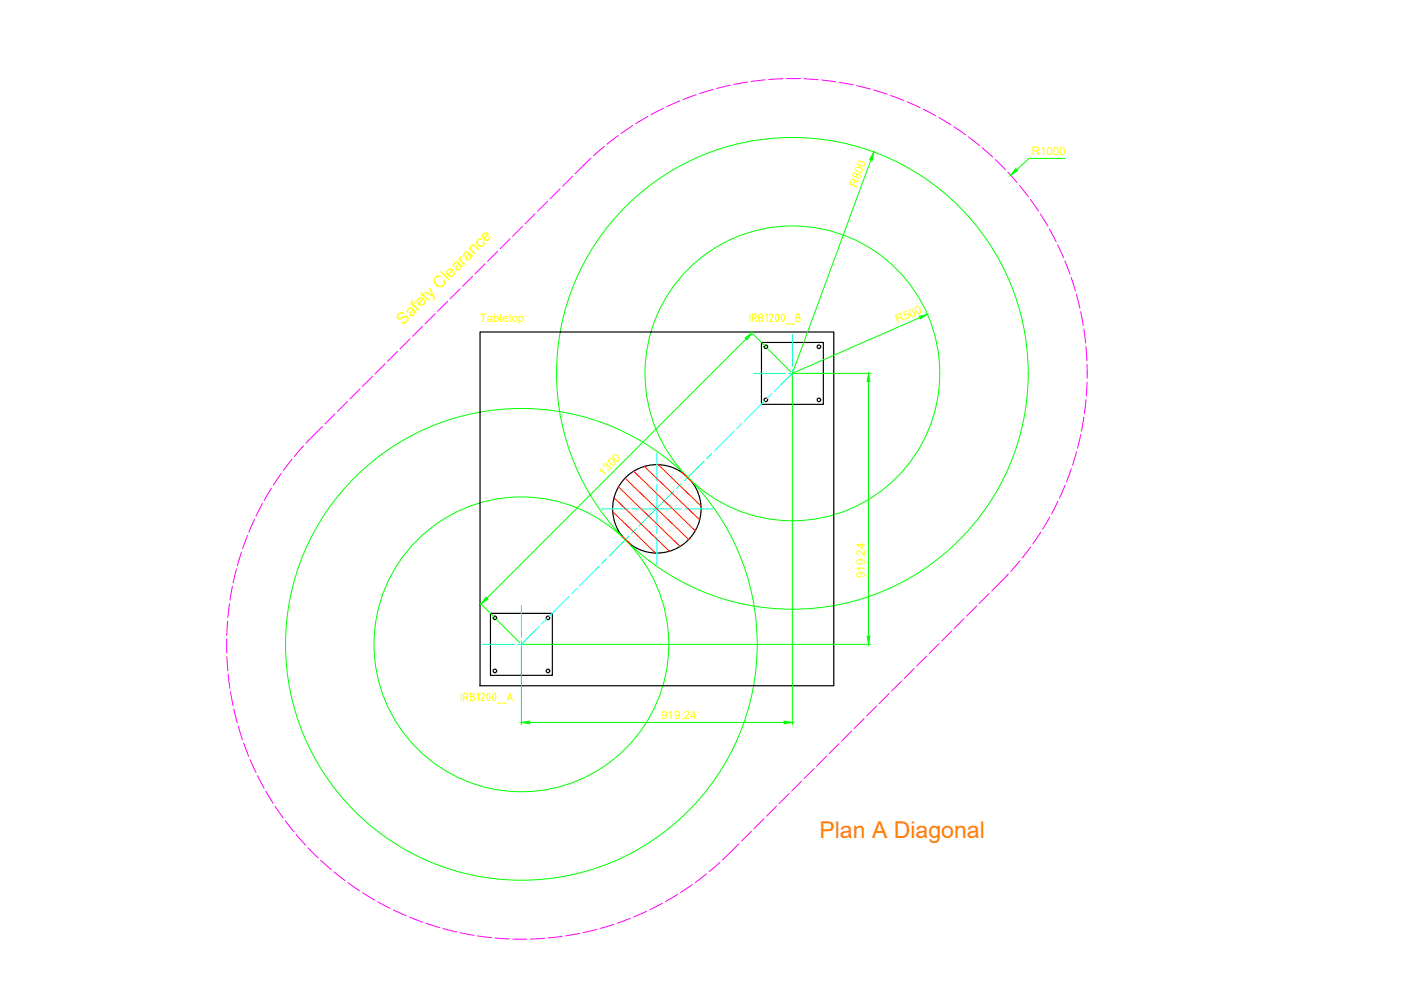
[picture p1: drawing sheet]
<svg xmlns="http://www.w3.org/2000/svg" width="594mm" height="420mm" viewBox="0 0 594 420" stroke-linecap="round" stroke-linejoin="round" font-family="sans-serif">
<!-- layer: AM_0 -->
<g fill="none" stroke="#000" stroke-width=".51">
<path d="M203.6 140.8h150v149.9h-150zM322.9 145.2h26.2v26.2h-26.2zM208 260.1h26.2v26.2h-26.2z"/>
<circle cx="324.7" cy="147" r=".75"/>
<circle cx="347.2" cy="147" r=".75"/>
<circle cx="324.7" cy="169.5" r=".75"/>
<circle cx="347.2" cy="169.5" r=".75"/>
<circle cx="278.5" cy="215.7" r="18.7"/>
<circle cx="209.8" cy="261.9" r=".75"/>
<circle cx="232.3" cy="261.9" r=".75"/>
<circle cx="209.8" cy="284.4" r=".75"/>
<circle cx="232.3" cy="284.4" r=".75"/>
</g>
<!-- layer: AM_7 -->
<g fill="none" stroke="#0ff" stroke-width=".42">
<path d="M319.5 158.3h13.5M334.5 158.3h3M336 141.8v13.5M336 156.8v3M336 158.3l-7.6 7.6M339 158.3h13.5M314.6 179.6l-2.2 2.1M324.1 170.1l-8.5 8.5M327.3 166.9l-2.1 2.2M336 161.3v13.5M278.5 192.1v11.7M298.6 195.5l-8.5 8.4"/>
<path d="M301.8 192.3l-2.2 2.1M311.4 182.8l-8.6 8.5M254.9 215.8h11.7M268 215.8h3.1M272.6 215.8h12M278.5 205.3v3M278.5 209.8v12M278.5 215.4l-7.5 7.6M285.8 208.2l-7.6 7.6M286.1 215.8h3M289 205l-2.1 2.1M290.5 215.8h11.8"/>
<path d="M257.2 236.9l-2.1 2.1M266.7 227.3l-8.4 8.5M269.9 224.1l-2.1 2.1M278.5 223.2v3.1M278.5 227.8v11.7M221.1 256.7v13.5M241.4 252.8l-8.5 8.5M244.6 249.6l-2.2 2.1M254.1 240l-8.5 8.5M204.6 273.2h13.5M219.6 273.2h3M221.1 271.7v3"/>
<path d="M221.1 276.2v13.6M224.1 273.2h13.5M228.7 265.6l-7.6 7.6M231.9 262.4l-2.2 2.1"/>
</g>
<!-- layer: AM_4 -->
<g fill="none" stroke="#0f0" stroke-width=".42">
<circle cx="336" cy="158.3" r="100"/>
<circle cx="336" cy="158.3" r="62.5"/>
<circle cx="221.1" cy="273.2" r="100"/>
<circle cx="221.1" cy="273.2" r="62.5"/>
</g>
<!-- layer: AM_3 -->
<g fill="none" stroke="#f0f" stroke-width=".42">
<path d="M302.4 37.9l-5.8 1.8M309.7 36.1l-5.9 1.4M317 34.8l-5.9 1M324.5 33.8l-6 .7M332 33.4l-6 .3M333.5 33.3l6 .1M341 33.4l6 .4M348.5 33.9l5.9 .8M355.9 34.9l5.9 1.1M363.3 36.3l5.8 1.5M370.5 38.2l5.8 1.8M262.1 57.5l-4.7 3.6"/>
<path d="M268.3 53.2l-5 3.4M274.7 49.4l-5.1 3M281.4 45.9l-5.4 2.7M288.2 42.8l-5.5 2.4M295.2 40.2l-5.6 2M377.6 40.5l5.7 2.1M384.7 43.2l5.4 2.4M391.5 46.3l5.3 2.8M398.1 49.8l5.1 3.1M404.5 53.7l4.9 3.5M410.6 58l4.7 3.7M242.8 74.7l-4.2 4.3"/>
<path d="M247.9 69.6l-4 4.1M250.6 67.1l-3.3 3.1M256.2 62.1l-4.5 3.9M416.5 62.7l4.5 4M422.1 67.7l4.3 4.2M427.4 73l4 4.5M432.3 78.6l3.7 4.8M221.6 95.9l-4.2 4.3M226.9 90.6l-4.2 4.3M232.2 85.3l-4.2 4.3M237.5 80l-4.2 4.3M436.9 84.6l3.4 4.9"/>
<path d="M441.2 90.7l3.1 5.2M445 97.2l2.8 5.3M200.4 117.2l-4.3 4.2M205.7 111.8l-4.2 4.3M211 106.6l-4.3 4.2M216.3 101.2l-4.2 4.3M448.5 103.8l2.5 5.5M451.6 110.7l2.1 5.6M454.2 117.7l1.8 5.7M179.2 138.4l-4.3 4.2M184.5 133.1l-4.3 4.2M189.8 127.8l-4.3 4.2"/>
<path d="M195.1 122.4l-4.3 4.3M456.4 124.8l1.5 5.9M458.2 132.1l1.2 5.9M459.6 139.5l.7 6M158 159.6l-4.3 4.2M163.3 154.3l-4.3 4.2M168.6 149l-4.3 4.2M173.9 143.7l-4.3 4.2M460.5 146.9l.4 6M460.9 154.4l.1 6M142 175.5l-4.2 4.2M147.4 170.2l-4.3 4.2"/>
<path d="M152.7 164.9l-4.3 4.2M459.6 176.8l-1 6M460.5 169.4l-.7 6M461 161.9l-.4 6M123.8 194.8l-3.7 4.7M128.7 189.1l-4 4.5M136.8 180.8l-7.1 7.2M454.3 198.7l-2.1 5.6M456.5 191.5l-1.7 5.8M458.3 184.2l-1.4 5.9M111.3 213.4l-2.7 5.4M115.1 207l-3.1 5.1"/>
<path d="M119.3 200.7l-3.4 5M445.1 219.2l-3 5.2M448.6 212.6l-2.7 5.3M451.7 205.7l-2.4 5.5M102.4 234.1l-1.7 5.7M105 227l-2.1 5.6M107.9 220.1l-2.4 5.5M432.5 237.8l-3.9 4.5M437.1 231.8l-3.7 4.8M441.3 225.6l-3.3 5M97.3 255.9l-.7 6M98.6 248.5l-1.1 6"/>
<path d="M100.3 241.2l-1.4 5.9M414.1 256.9l-4.2 4.3M419.5 251.6l-4.3 4.3M427.6 243.4l-7.1 7.2M96.1 270.9l.1 6M96.2 278.4l.4 6M96.5 263.4l-.3 6M392.9 278.2l-4.2 4.2M398.2 272.9l-4.2 4.2M403.5 267.5l-4.2 4.3M408.8 262.3l-4.2 4.2M96.7 285.9l.8 5.9"/>
<path d="M97.7 293.3l1.1 5.9M371.7 299.4l-4.2 4.2M377 294.1l-4.2 4.2M382.3 288.8l-4.2 4.2M387.6 283.5l-4.2 4.2M99.2 300.7l1.4 5.8M101 307.9l1.8 5.7M103.3 315.1l2.2 5.6M355.8 315.3l-4.2 4.2M361.1 310l-4.2 4.2M366.4 304.7l-4.2 4.2M106 322.1l2.5 5.4"/>
<path d="M109.2 328.9l2.8 5.3M112.7 335.5l3.1 5.1M334.6 336.5l-4.2 4.2M339.9 331.2l-4.2 4.2M345.2 325.9l-4.2 4.2M350.5 320.6l-4.2 4.2M116.6 341.8l3.5 5M121 348l3.7 4.7M125.6 353.9l4 4.5M130.6 359.5l4.3 4.2M313.4 357.7l-7 6.9M318.7 352.4l-4.3 4.2"/>
<path d="M324 347.1l-4.3 4.2M329.3 341.8l-4.3 4.2M136 364.7l4.5 4M141.6 369.7l4.7 3.7M147.5 374.2l5 3.5M153.7 378.5l5.1 3.1M287.4 379.2l-5.2 3M293.6 375l-5 3.4M299.6 370.5l-4.8 3.7M305.3 365.6l-4.6 3.9M160.2 382.3l5.3 2.8M166.8 385.8l5.5 2.5"/>
<path d="M173.7 388.8l5.6 2.2M180.7 391.5l5.7 1.8M187.8 393.7l5.9 1.4M195.1 395.5l5.9 1.1M202.5 396.8l6 .8M209.9 397.7l6 .4M217.4 398.1l6 .1M230.9 397.8l-6 .3M238.4 397l-6 .7M245.8 395.7l-5.9 1.1M253.1 394l-5.9 1.4M260.3 391.9l-5.8 1.7"/>
<path d="M267.3 389.3l-5.6 2.1M274.2 386.4l-5.5 2.4M280.9 383l-5.4 2.7"/>
</g>
<!-- layer: AM_8 -->
<path d="M268.7 199.8l26.1 25.2M273.3 197.8l23.4 22.6M279.1 197l18.2 17.5M259.9 217l18.1 17.5M260.4 211.1l23.5 22.6M262.3 206.5l26.1 25.2M265.1 202.7l27 26.1M289.2 200.3l4.4 4.3M263.5 226.9l4.4 4.3" fill="none" stroke="#f00" stroke-width=".42"/>
<!-- layer: AM_5 -->
<path d="M369.3 67.7l-33.3 90.6 54.1-23.7M451.7 67.2h-15.3l-5.3 4.7M316.4 143.7l-109.9 109.9M318.2 140.5l17.1 17.1M336 159.3v148M337 158.3h32.3M368.3 161.8v107.9M203.3 255.4l17.1 17.1M221.1 274.2v33.1M222.1 273.2h147.2M224.6 306.3h107.9" fill="none" stroke="#0f0" stroke-width=".42"/>
<g fill="#0f0" stroke="#0f0" stroke-width=".42">
<path d="M332.5 305.7l3.5 .6-3.5 .6z"/>
<path d="M221.1 306.3l3.5-.6v1.2z"/>
<path d="M368.3 158.3l.6 3.5h-1.2z"/>
<path d="M367.7 269.7h1.2l-.6 3.5z"/>
<path d="M206 253.2l.9 .8-2.9 2.1z"/>
<path d="M316 143.2l2.9-2-2.1 2.9z"/>
<path d="M389.8 134.1l3.4-.9-2.9 2z"/>
<path d="M370.5 64.5l-.6 3.4-1.1-.4z"/>
<path d="M430.7 71.5l.8 .9-3 1.9z"/>
</g>
<!-- layer: AM_6 -->
<g fill="none" stroke="#ff0" stroke-width=".42">
<path d="M318 133.2v3.1M319 134.9h.9M319.9 133.2a.88 .88 0 0 1 .9 .8 .88 .88 0 0 1-.9 .9M319.9 133.2h-.9v3.1M320.1 134.9l.7 1.4M321.8 133.2h.9a.7 .7 0 0 1 .7 .7 .7 .7 0 0 1-.7 .7 .87 .87 0 0 1 .9 .8 .87 .87 0 0 1-.9 .9h-.9zM321.8 134.6h.9M324.6 133.9l.7-.7v3.1M326.3 133.7a.71 .71 0 0 1 1-.5 .71 .71 0 0 1 .4 1l-1.3 2.1h1.4M329.2 133.3l.1-.1a1.78 1.78 0 0 1 .6 2.9l-.2 .2a1.79 1.79 0 0 1-.5-3zM331.6 133.3l.2-.1a1.78 1.78 0 0 1 .5 2.9l-.1 .2a1.78 1.78 0 0 1-.6-3zM333.2 137.4h3.9"/>
<path d="M337.6 133.2h.8a.7 .7 0 0 1 .7 .7 .7 .7 0 0 1-.7 .7 .87 .87 0 0 1 .9 .8 .87 .87 0 0 1-.9 .9h-.8zM337.6 134.6h.8M195.6 293.9v3.2M196.6 295.7h.9a.88 .88 0 0 0 .9-.9 .88 .88 0 0 0-.9-.9h-.9v3.2M197.7 295.7l.7 1.4M199.4 293.9h.9a.7 .7 0 0 1 .7 .7 .7 .7 0 0 1-.7 .7 .88 .88 0 0 1 .9 .9 .88 .88 0 0 1-.9 .9h-.9zM199.4 295.3h.9M202.2 294.6l.7-.7v3.2M204.6 293.9l-.7 .5M204.7 293.9l.6 .4-.1 .7M205.3 295l-1.3 2.1h1.4M206.8 294.1l.1-.2a1.8 1.8 0 0 1 .6 3l-.2 .1a1.78 1.78 0 0 1-.5-2.9z"/>
<path d="M209.2 294.1l.2-.2a1.78 1.78 0 0 1 .5 3h-.7M209.2 294.1l-.3 1.4 .3 1.4M210.8 298.1h3.8M215.2 297.1l1-3.2 1.1 3.2M215.5 296.2h1.5"/>
</g>
<text font-size="9.8" fill="#ff7f00" x="347.5" y="355.2">Plan A Diagonal</text>
<text font-size="7" fill="#ff0" x="171" y="138.2" transform="rotate(-45 171 138.2)">Safety Clearance</text>
<g font-size="4.9" fill="#ff0">
<text x="437.5" y="65.6">R1000</text>
<text x="363.3" y="79.6" transform="rotate(-70 363.3 79.6)">R800</text>
<text x="203.4" y="136.7">Tabletop</text>
<text x="380.5" y="137.1" transform="rotate(-24 380.5 137.1)">R500</text>
<text x="255.8" y="202" transform="rotate(-45 255.8 202)">1300</text>
<text x="366.7" y="245.1" transform="rotate(-90 366.7 245.1)">919.24</text>
<text x="280.4" y="304.7">919.24</text>
</g>
</svg>
